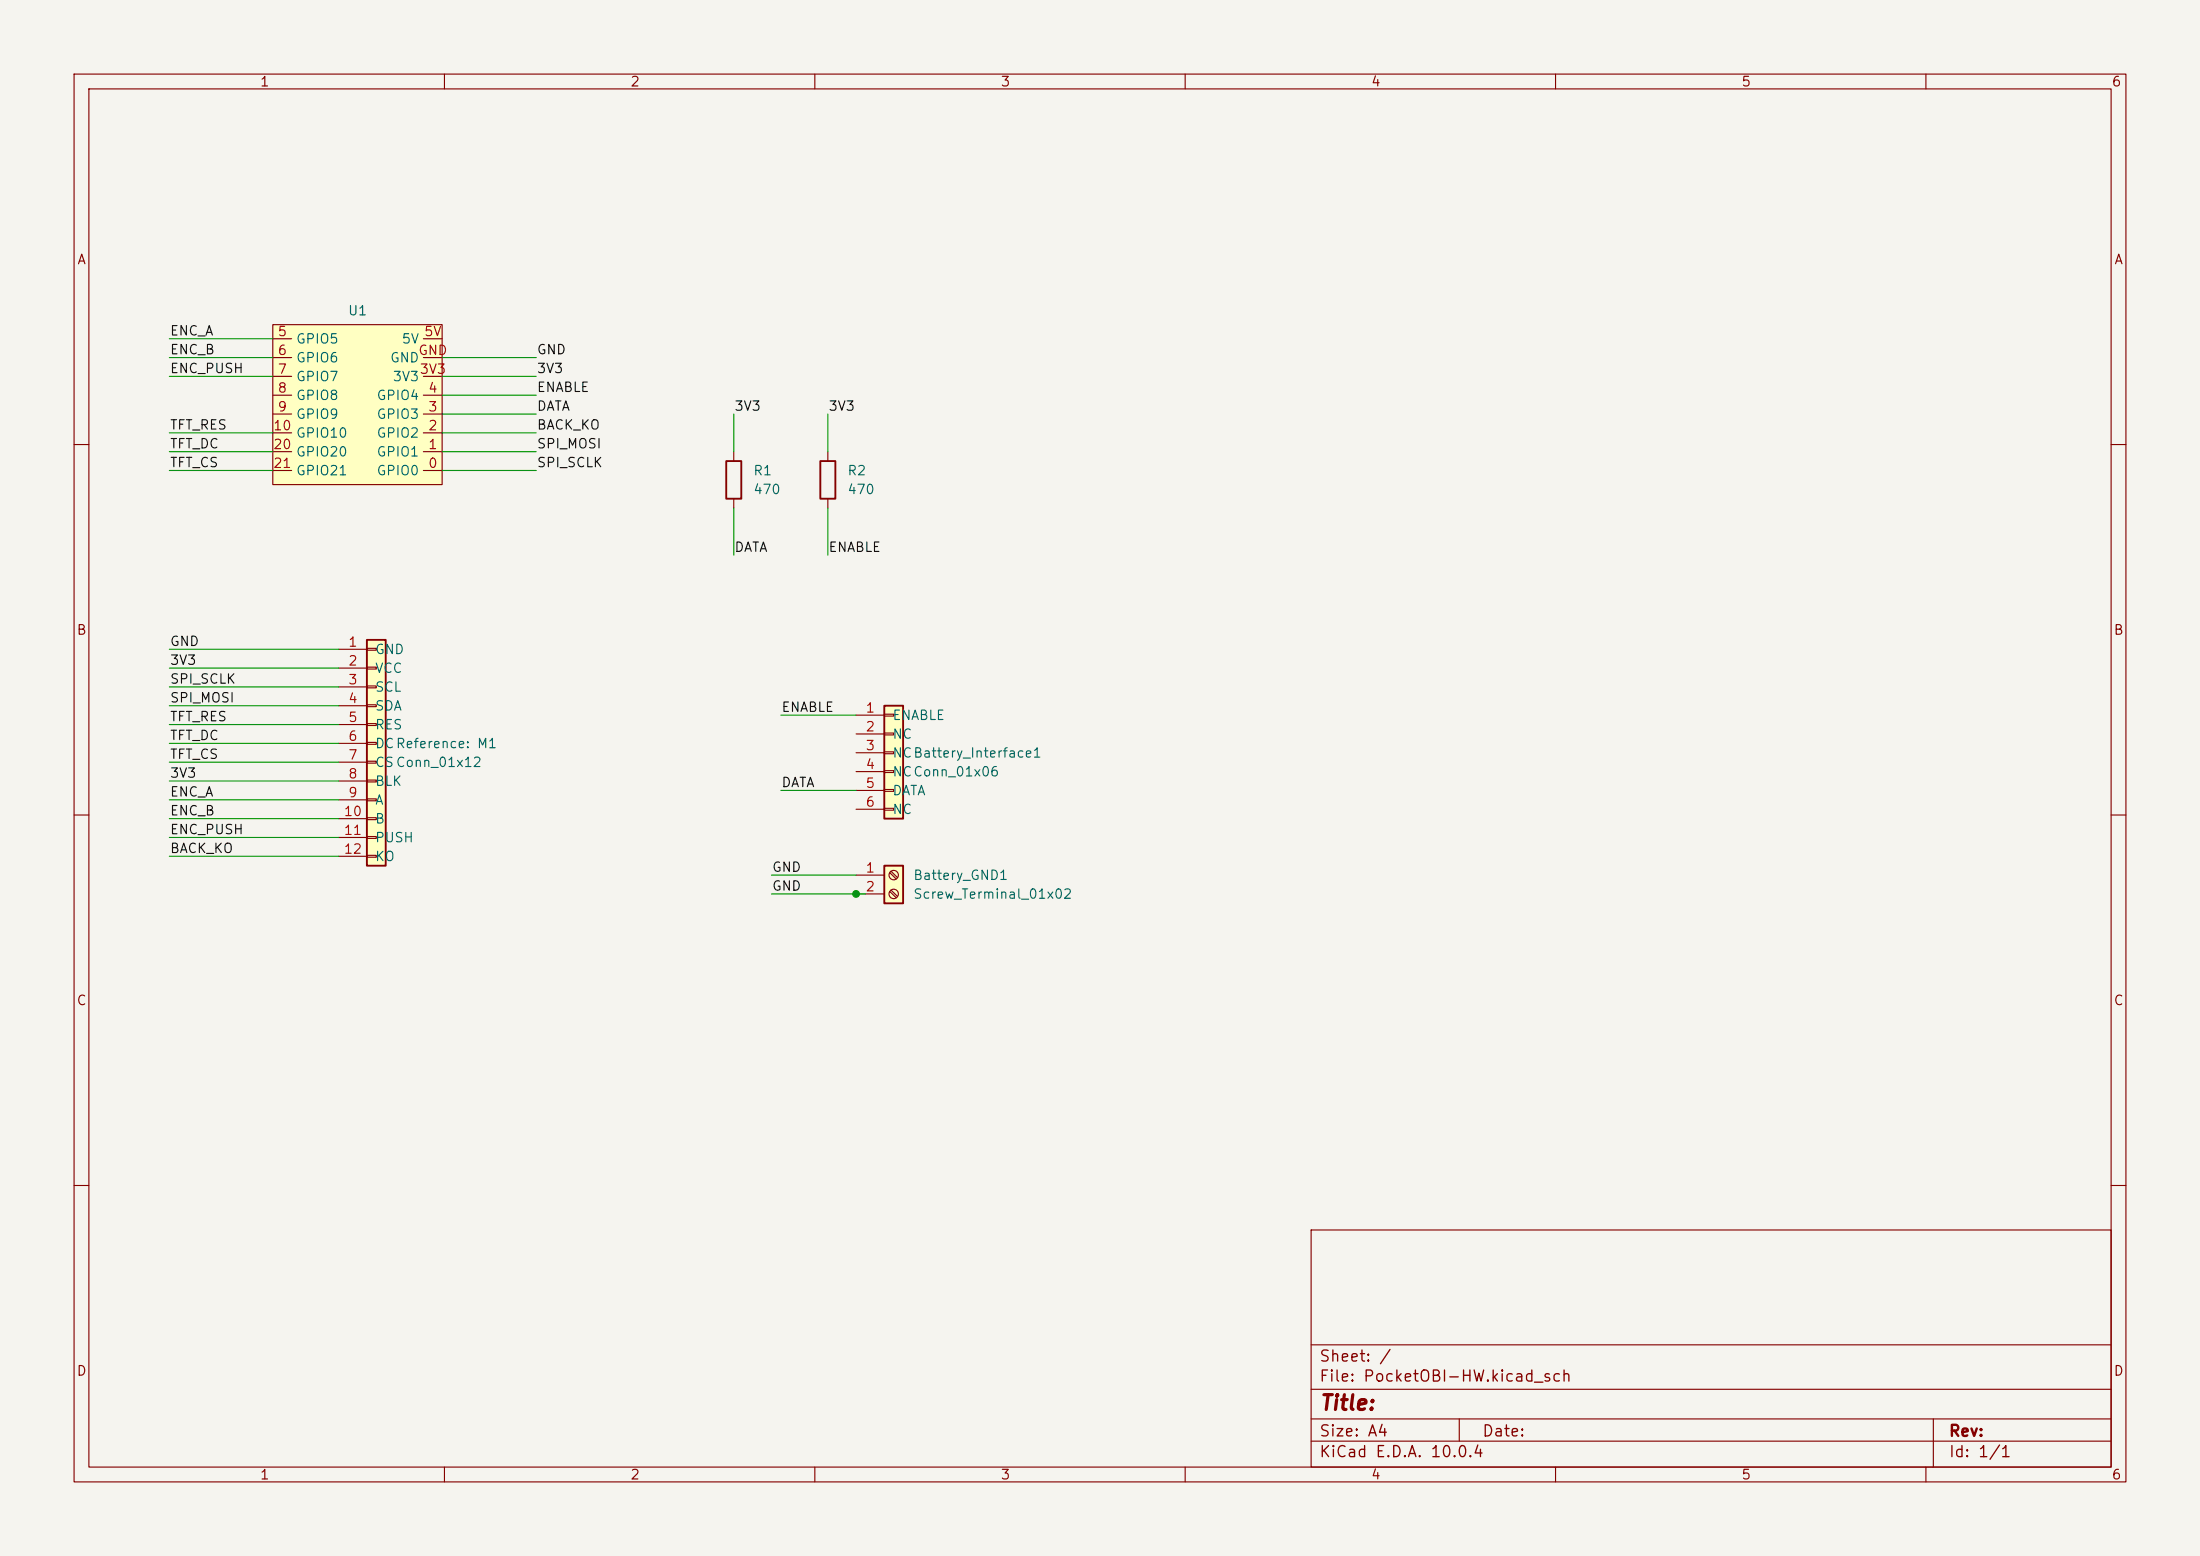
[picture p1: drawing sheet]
<svg xmlns="http://www.w3.org/2000/svg" width="297mm" height="210mm" viewBox="0 0 297 210" stroke-linecap="round" stroke-linejoin="round" font-family="sans-serif">
<path d="M0 0h297v210h-297z" fill="#f5f4ef" stroke="#f5f4ef" stroke-width=".14"/>
<g fill="none" stroke="#840000" stroke-width=".15">
<path d="M10 10h277v190h-277zM12 12h273v186h-273zM60 10v2M110 10v2M160 10v2M210 10v2M260 10v2M10 60h2M111.8 61v1.2M111.8 67.3v1.3M285 60h2M10 110h2"/>
<path d="M285 110h2M10 160h2M177 166h108v32h-108zM285 160h2M60 198v2M110 198v2M160 198v2M177 194.5h108M177 191.5h108M177 187.5h108M177 181.5h108M197 191.5v3"/>
<path d="M210 198v2M260 198v2M261 191.5v6.5"/>
</g>
<path d="M110.7 62.2h2.1v5.1h-2.1z" fill="none" stroke="#840000" stroke-width=".25"/>
<path d="M119.4 116.8h2.5v5.1h-2.5z" fill="#ffffc2"/>
<path d="M119.4 116.8h2.5v5.1h-2.5z" fill="none" stroke="#840000" stroke-width=".25"/>
<g fill="none" stroke="#840000" stroke-width=".15">
<path d="M115.6 118.1h3.8M120.1 117.8l.9 .8M120.3 117.6l.9 .8M115.6 120.7h3.8M120.1 120.3l.9 .9M120.3 120.1l.9 .9"/>
<circle cx="120.6" cy="118.1" r=".63"/>
<circle cx="120.6" cy="120.6" r=".63"/>
</g>
<path d="M119.4 95.3h2.5v15.2h-2.5z" fill="#ffffc2"/>
<path d="M98 62.2h2.1v5.1h-2.1zM119.4 95.3h2.5v15.2h-2.5z" fill="none" stroke="#840000" stroke-width=".25"/>
<g fill="none" stroke="#840000" stroke-width=".15">
<path d="M99.1 61v1.2M99.1 67.3v1.3M115.6 96.5h3.8M115.6 99.1h3.8M119.4 96.4h1.2v.2h-1.2zM119.4 98.9h1.2v.3h-1.2zM115.6 101.6h3.8M115.6 104.1h3.8M115.6 106.7h3.8M115.6 109.2h3.8M119.4 101.5h1.2v.2h-1.2zM119.4 104h1.2v.3h-1.2z"/>
<path d="M119.4 106.6h1.2v.2h-1.2zM119.4 109.1h1.2v.2h-1.2z"/>
</g>
<path d="M49.5 86.4h2.6v30.4h-2.6z" fill="#ffffc2"/>
<path d="M49.5 86.4h2.6v30.4h-2.6z" fill="none" stroke="#840000" stroke-width=".25"/>
<g fill="none" stroke="#840000" stroke-width=".15">
<path d="M45.7 87.6h3.8M45.7 90.2h3.8M45.7 92.7h3.8M45.7 95.3h3.8M45.7 97.8h3.8M49.5 87.5h1.3v.3h-1.3zM49.5 90h1.3v.3h-1.3zM49.5 92.6h1.3v.2h-1.3zM49.5 95.1h1.3v.3h-1.3zM49.5 97.7h1.3v.2h-1.3zM45.7 100.3h3.8M45.7 102.9h3.8"/>
<path d="M45.7 105.4h3.8M45.7 108h3.8M45.7 110.5h3.8M45.7 113h3.8M45.7 115.6h3.8M49.5 100.2h1.3v.3h-1.3zM49.5 102.7h1.3v.3h-1.3zM49.5 105.3h1.3v.2h-1.3zM49.5 107.8h1.3v.3h-1.3zM49.5 110.4h1.3v.2h-1.3zM49.5 112.9h1.3v.3h-1.3zM49.5 115.4h1.3v.3h-1.3z"/>
</g>
<path d="M36.8 43.8h22.9v21.6h-22.9z" fill="#ffffc2"/>
<g fill="none" stroke="#840000" stroke-width=".15">
<path d="M36.8 43.8h22.9v21.6h-22.9zM36.8 58.4h2.6M36.8 55.9h2.6M36.8 50.8h2.6M36.8 53.3h2.6M36.8 45.7h2.6M36.8 48.3h2.6M57.1 58.4h2.6M57.1 55.9h2.6M57.1 50.8h2.6M57.1 53.3h2.6M57.1 45.7h2.6"/>
<path d="M57.1 48.3h2.6M36.8 63.5h2.6M36.8 61h2.6M57.1 63.5h2.6M57.1 61h2.6"/>
</g>
<g fill="none" stroke="#009600" stroke-width=".15">
<path d="M22.9 50.8h13.9M22.9 48.3h13.9M22.9 45.7h13.9M22.9 58.4h13.9M59.7 55.9h12.7M59.7 50.8h12.7M59.7 48.3h12.7M59.7 53.3h12.7M59.7 58.4h12.7M99.1 55.9v5.1M111.8 55.9v5.1M22.9 63.5h13.9"/>
<path d="M22.9 61h13.9M59.7 63.5h12.7M59.7 61h12.7M99.1 68.6v6.3M111.8 68.6v6.3M22.9 95.3h22.8M22.9 97.8h22.8M22.9 87.6h22.8M22.9 90.2h22.8M22.9 92.7h22.8M105.4 96.5h10.2M22.9 102.9h22.8"/>
<path d="M22.9 108h22.8M22.9 100.3h22.8M22.9 115.6h22.8M22.9 105.4h22.8M22.9 113h22.8M22.9 110.5h22.8M104.1 118.1h11.5M105.4 106.7h10.2M104.1 120.7h12.7"/>
</g>
<circle cx="115.6" cy="120.7" r=".46" fill="#009600" stroke="#009600" stroke-width=".14"/>
<text font-size="2" fill="#840000" x="178" y="190.8">Title:</text>
<g font-size="1.5" fill="#840000">
<text x="178" y="184.2">Sheet: /</text>
<text x="178" y="186.9">File: PocketOBI-HW.kicad_sch</text>
<text x="178" y="197.1">KiCad E.D.A. 10.0.4</text>
<text x="178" y="194.3">Size: A4</text>
<text x="200" y="194.3">Date:</text>
<text x="263" y="194.3">Rev:</text>
<text x="263" y="197.1">Id: 1/1</text>
</g>
<g font-size="1.3" fill="#840000">
<text x="35" y="12">1</text>
<text x="85" y="12">2</text>
<text x="135" y="12">3</text>
<text x="185" y="12">4</text>
<text x="235" y="12">5</text>
<text x="285" y="12">6</text>
<text x="10.3" y="36">A</text>
<text x="285.3" y="36">A</text>
<text x="10.3" y="86">B</text>
<text x="285.3" y="86">B</text>
<text x="10.3" y="136">C</text>
<text x="285.3" y="136">C</text>
<text x="10.3" y="186">D</text>
<text x="285.3" y="186">D</text>
<text x="35" y="200">1</text>
<text x="85" y="200">2</text>
<text x="135" y="200">3</text>
<text x="185" y="200">4</text>
<text x="235" y="200">5</text>
<text x="285" y="200">6</text>
</g>
<g font-size="1.3" fill="#0f0f0f">
<text x="22.9" y="45.6">ENC_A</text>
<text x="22.9" y="48.1">ENC_B</text>
<text x="22.9" y="50.7">ENC_PUSH</text>
<text x="72.4" y="53.2">ENABLE</text>
<text x="72.4" y="50.7">3V3</text>
<text x="72.4" y="48.1">GND</text>
<text x="22.9" y="58.3">TFT_RES</text>
<text x="72.4" y="55.8">DATA</text>
<text x="72.4" y="58.3">BACK_KO</text>
<text x="99.1" y="55.8">3V3</text>
<text x="111.8" y="55.8">3V3</text>
<text x="22.9" y="60.8">TFT_DC</text>
<text x="22.9" y="63.4">TFT_CS</text>
<text x="72.4" y="63.4">SPI_SCLK</text>
<text x="72.4" y="60.8">SPI_MOSI</text>
<text x="99.1" y="74.8">DATA</text>
<text x="111.8" y="74.8">ENABLE</text>
<text x="22.9" y="87.5">GND</text>
<text x="22.9" y="95.1">SPI_MOSI</text>
<text x="22.9" y="90">3V3</text>
<text x="22.9" y="92.6">SPI_SCLK</text>
<text x="22.9" y="97.7">TFT_RES</text>
<text x="22.9" y="100.2">TFT_DC</text>
<text x="105.4" y="96.4">ENABLE</text>
<text x="22.9" y="102.7">TFT_CS</text>
<text x="22.9" y="107.8">ENC_A</text>
<text x="22.9" y="105.3">3V3</text>
<text x="105.4" y="106.6">DATA</text>
<text x="22.9" y="110.4">ENC_B</text>
<text x="22.9" y="112.9">ENC_PUSH</text>
<text x="22.9" y="115.4">BACK_KO</text>
<text x="104.1" y="118">GND</text>
<text x="104.1" y="120.5">GND</text>
</g>
<g font-size="1.3" fill="#a90000">
<text x="37.4" y="45.7">5</text>
<text x="57.2" y="45.7">5V</text>
<text x="37.4" y="48.2">6</text>
<text x="37.4" y="50.8">7</text>
<text x="37.4" y="53.3">8</text>
<text x="56.4" y="48.2">GND</text>
<text x="56.6" y="50.8">3V3</text>
<text x="57.7" y="53.3">4</text>
<text x="36.8" y="58.4">10</text>
<text x="37.4" y="55.9">9</text>
<text x="57.7" y="58.4">2</text>
<text x="57.7" y="55.9">3</text>
<text x="36.8" y="60.9">20</text>
<text x="36.8" y="63.5">21</text>
<text x="57.7" y="63.5">0</text>
<text x="57.7" y="60.9">1</text>
<text x="46.9" y="87.6">1</text>
<text x="46.9" y="90.1">2</text>
<text x="46.9" y="92.7">3</text>
<text x="46.9" y="95.2">4</text>
<text x="46.9" y="97.8">5</text>
<text x="46.9" y="100.3">6</text>
<text x="116.8" y="96.5">1</text>
<text x="116.8" y="99">2</text>
<text x="116.8" y="101.6">3</text>
<text x="46.9" y="102.8">7</text>
<text x="46.9" y="105.4">8</text>
<text x="46.9" y="107.9">9</text>
<text x="116.8" y="104.1">4</text>
<text x="116.8" y="106.7">5</text>
<text x="46.3" y="110.5">10</text>
<text x="46.3" y="113">11</text>
<text x="116.8" y="109.2">6</text>
<text x="46.3" y="115.5">12</text>
<text x="116.8" y="118.1">1</text>
<text x="116.8" y="120.6">2</text>
</g>
<g font-size="1.3" fill="#006464">
<text x="39.9" y="46.7">GPIO5</text>
<text x="46.9" y="42.9">U1</text>
<text x="54.1" y="46.7">5V</text>
<text x="39.9" y="49.2">GPIO6</text>
<text x="39.9" y="51.8">GPIO7</text>
<text x="52.6" y="49.2">GND</text>
<text x="52.9" y="51.8">3V3</text>
<text x="39.9" y="54.3">GPIO8</text>
<text x="39.9" y="56.9">GPIO9</text>
<text x="39.9" y="59.4">GPIO10</text>
<text x="50.8" y="59.4">GPIO2</text>
<text x="50.8" y="56.9">GPIO3</text>
<text x="50.8" y="54.3">GPIO4</text>
<text x="39.9" y="61.9">GPIO20</text>
<text x="39.9" y="64.5">GPIO21</text>
<text x="50.8" y="64.5">GPIO0</text>
<text x="50.8" y="61.9">GPIO1</text>
<text x="101.6" y="64.5">R1</text>
<text x="114.3" y="64.5">R2</text>
<text x="101.6" y="67">470</text>
<text x="114.3" y="67">470</text>
<text x="50.5" y="88.6">GND</text>
<text x="50.5" y="91.1">VCC</text>
<text x="50.5" y="93.7">SCL</text>
<text x="50.5" y="96.2">SDA</text>
<text x="50.5" y="98.8">RES</text>
<text x="50.5" y="101.3">DCReference: M1</text>
<text x="120.4" y="97.5">ENABLE</text>
<text x="120.4" y="100">NC</text>
<text x="50.5" y="103.8">CSConn_01x12</text>
<text x="50.5" y="106.4">BLK</text>
<text x="120.4" y="102.6">NCBattery_Interface1</text>
<text x="120.4" y="105.1">NCConn_01x06</text>
<text x="120.4" y="107.7">DATA</text>
<text x="50.5" y="108.9">A</text>
<text x="50.5" y="111.5">B</text>
<text x="120.4" y="110.2">NC</text>
<text x="50.5" y="114">PUSH</text>
<text x="50.5" y="116.5">KO</text>
<text x="123.2" y="119.1">Battery_GND1</text>
<text x="123.2" y="121.6">Screw_Terminal_01x02</text>
</g>
</svg>
